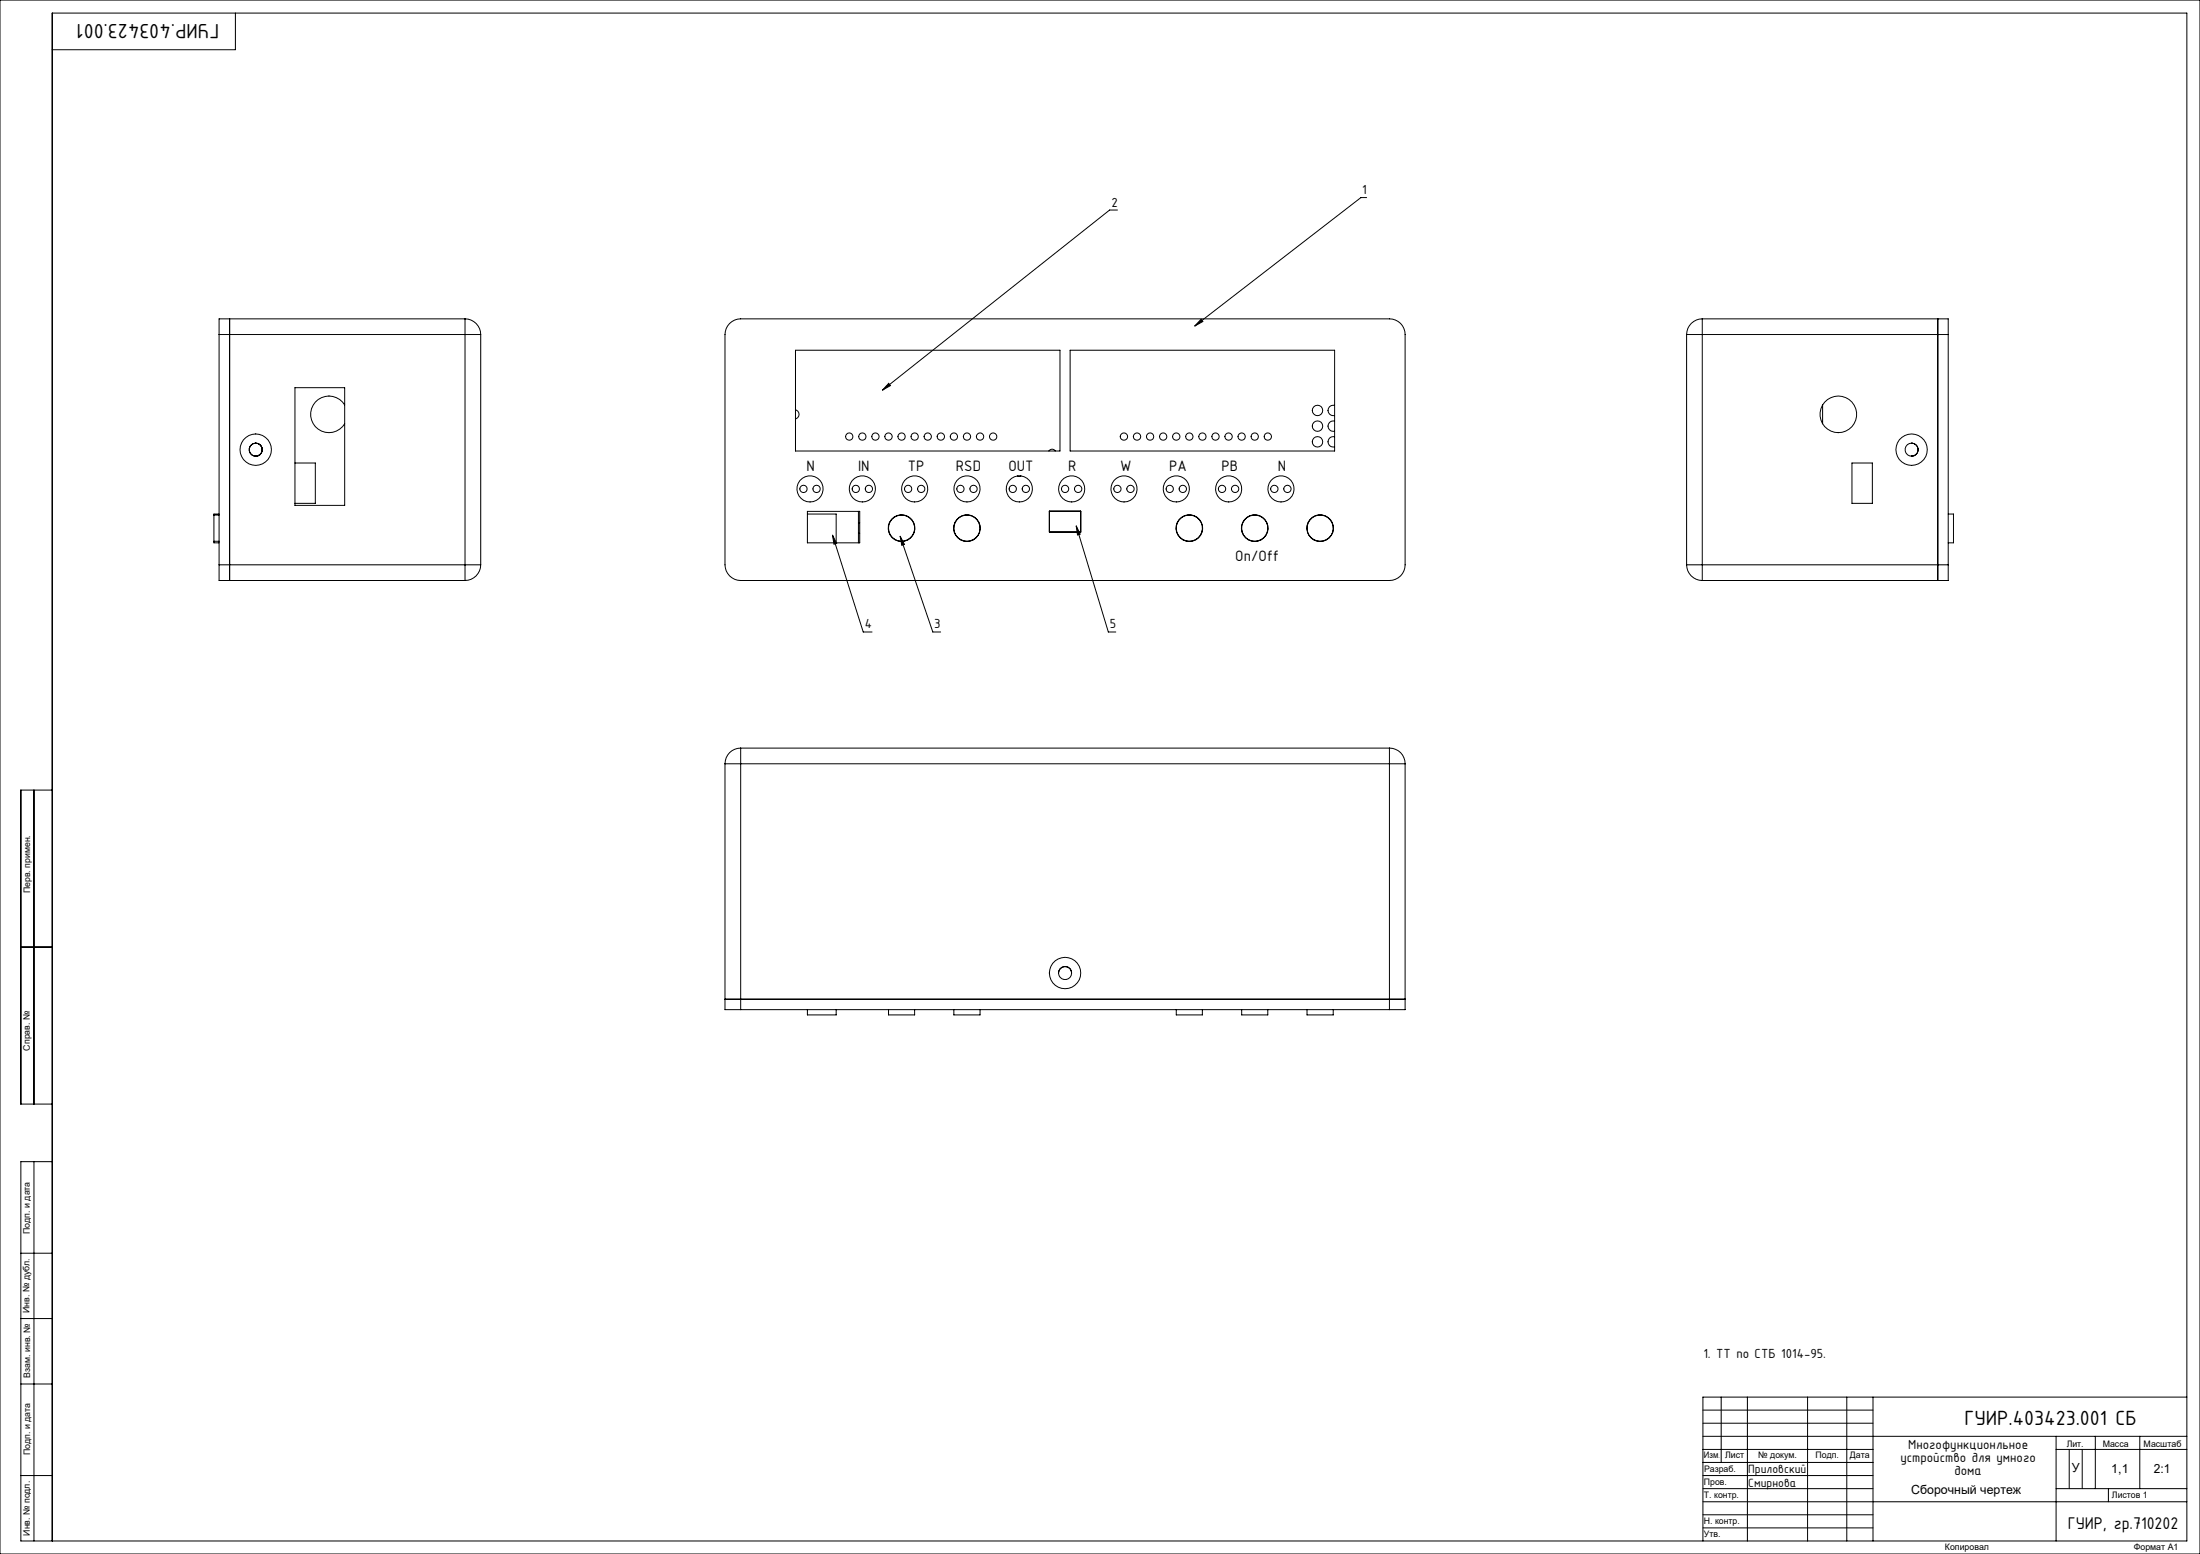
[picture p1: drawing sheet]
<svg xmlns="http://www.w3.org/2000/svg" width="841mm" height="594mm" viewBox="0 0 841 594" stroke-linecap="round" stroke-linejoin="round" font-family="sans-serif">
<g fill="none" stroke="#000" stroke-width=".38">
<path d="M0 0h841v594h-841zM90 5v14h-70M522.4 75.5h-2.2l-63.5 49.1M427.2 80.3h-3l-86.9 68.8M83.7 127.9h94.1M83.7 127.9v88M87.8 121.9v100M177.8 121.9h-94.1v6M177.8 127.9h6M177.8 121.9v6M177.8 121.9a6 6 0 0 1 6 6M177.8 127.9v88"/>
<path d="M183.8 127.9v88M278.9 123.6a6 6 0 0 1 4.2-1.7h248a6 6 0 0 1 6 6v88a6 6 0 0 1-6 6h-248a6 6 0 0 1-6-6v-88a6 6 0 0 1 1.8-4.3zM304.1 133.9h101.1v38.5h-101.1zM409.1 133.9h101.1v38.5h-101.1zM459.1 122.1l.7 .8-3.1 1.7zM644.7 127.9h6M644.7 127.9v88M650.7 121.9h94v6M650.7 121.9a6 6 0 0 0-6 6M650.7 121.9v6M650.7 127.9h94M650.7 127.9v88"/>
<path d="M740.8 121.9v100M744.7 127.9v88M112.7 148.2h19.1v45h-19.1zM131.8 154.8a7 7 0 0 0-10.6-1.8 7 7 0 0 0 0 10.7 7 7 0 0 0 10.6-1.7M304.1 156.6a1.8 1.8 0 0 1 1.4 1.8 1.8 1.8 0 0 1-1.4 1.7M339.7 146.5l.7 .9-3.1 1.7zM510.2 155a2 2 0 0 0-2.6 1.9 2 2 0 0 0 2.6 1.9M696.7 154.8v7.2M112.7 177h7.8v15.4h-7.8M401 172.4a1.4 1.4 0 0 1 2.4 0M510.2 161a2 2 0 0 0-2.6 1.9 2 2 0 0 0 2.6 1.9M510.2 167a2 2 0 0 0-2.6 1.9 2 2 0 0 0 2.6 1.9"/>
<path d="M708 177h7.8v15.4h-7.8zM731.2 174.3l-.5 .1M731.2 169.4h-.5a2.49 2.49 0 0 1 2.6 2.5 2.49 2.49 0 0 1-2.6 2.5M81.8 196.9v10M81.8 196.9h1.9M83.7 196.5h-1.9v.4M308.6 195.5h20v12h-20zM308.6 196.5h11.1v11M328.2 195.5v12M328.6 199.9h-.4M389 181.9h1.3M401.1 195.4h12v8h-12z"/>
<path d="M744.7 196.5h2.1v11h-2.1M81.8 206.9v.6h1.9M81.8 206.9h1.9M83.7 215.9v6h94.1M83.7 215.9h94.1M177.8 215.9h6M177.8 215.9v6M183.8 215.9a6 6 0 0 1-6 6M318.2 204.5l1.6 3.2-1 .3zM318.2 204.5l11.8 37.1h3.4M328.2 203.9h.4M344.1 205l1.7 3.1-1.1 .3z"/>
<path d="M344.1 205l12.5 36.6h3M411.4 201l1.5 3.2-1 .3zM411.4 201l12.3 40.6h2.8M644.7 215.9a6 6 0 0 0 6 6M644.7 215.9h6M650.7 215.9v6M650.7 215.9h94M744.7 215.9v6h-94M277.1 292v93.9h6M277.1 292h6M283.1 286v6M283.1 286a6 6 0 0 0-6 6"/>
<path d="M283.1 292v93.9M283.1 286h248M283.1 292h248M531.1 286v6M531.1 286a5.9 5.9 0 0 1 6 6M531.1 292h6M531.1 292v93.9M537.1 292v93.9h-6M13 302v120M20 302h-12v120h12M8 362h12M404.6 371.9a2.5 2.5 0 0 1 2.5-2.4 2.5 2.5 0 0 1 2.5 2.4"/>
<path d="M277.1 381.9h260M283.1 385.9h248M308.6 385.9v2h11.1v-2M339.7 385.9v2h9.9v-2M364.6 385.9v2h10v-2M449.7 385.9v2h9.9v-2M474.7 385.9v2h9.9v-2M499.6 385.9v2h10.1v-2M13 444v145M20 444h-12v145h828v-584h-816v584M8 479h12M8 504h12"/>
<path d="M8 529h12M651 539h65M658 534v25M668 534v55M691 534v55M706 534v55M716 534v55M836 534h-185v55M651 544h65M651 549h185M651 554h65M651 559h65"/>
<path d="M786 549v40M786 554h50M791 554v15M796 554v15M801 549v20M818 549v20M8 564h12M651 564h65M651 569h65M651 579h65M651 574h185M786 569h50"/>
<path d="M806 569v5M651 584h65"/>
<circle cx="503.6" cy="156.9" r="2"/>
<circle cx="702.7" cy="158.4" r="7"/>
<circle cx="97.8" cy="171.9" r="2.49"/>
<circle cx="97.8" cy="171.9" r="6"/>
<circle cx="324.7" cy="166.9" r="1.41"/>
<circle cx="329.7" cy="166.9" r="1.41"/>
<circle cx="334.7" cy="166.9" r="1.39"/>
<circle cx="339.6" cy="166.9" r="1.41"/>
<circle cx="344.7" cy="166.9" r="1.41"/>
<circle cx="349.7" cy="166.9" r="1.41"/>
<circle cx="354.6" cy="166.9" r="1.41"/>
<circle cx="359.7" cy="166.9" r="1.41"/>
<circle cx="364.7" cy="166.9" r="1.41"/>
<circle cx="369.7" cy="166.9" r="1.4"/>
<circle cx="374.6" cy="166.9" r="1.41"/>
<circle cx="379.7" cy="166.9" r="1.41"/>
<circle cx="429.6" cy="166.9" r="1.41"/>
<circle cx="434.7" cy="166.9" r="1.41"/>
<circle cx="439.7" cy="166.9" r="1.41"/>
<circle cx="444.7" cy="166.9" r="1.4"/>
<circle cx="449.6" cy="166.9" r="1.41"/>
<circle cx="454.7" cy="166.9" r="1.41"/>
<circle cx="459.7" cy="166.9" r="1.41"/>
<circle cx="464.7" cy="166.9" r="1.39"/>
<circle cx="469.6" cy="166.9" r="1.41"/>
<circle cx="474.7" cy="166.9" r="1.41"/>
<circle cx="479.7" cy="166.9" r="1.41"/>
<circle cx="484.7" cy="166.9" r="1.39"/>
<circle cx="503.6" cy="162.9" r="2"/>
<circle cx="503.7" cy="168.9" r="2.01"/>
<circle cx="730.7" cy="171.9" r="6"/>
<circle cx="730.8" cy="171.9" r="2.5"/>
<circle cx="307.2" cy="186.9" r="1.41"/>
<circle cx="309.7" cy="186.9" r="5"/>
<circle cx="312.2" cy="186.9" r="1.41"/>
<circle cx="327.2" cy="186.9" r="1.41"/>
<circle cx="329.7" cy="186.9" r="5"/>
<circle cx="332.2" cy="186.9" r="1.4"/>
<circle cx="347.2" cy="186.9" r="1.41"/>
<circle cx="349.7" cy="186.9" r="5"/>
<circle cx="352.2" cy="186.9" r="1.39"/>
<circle cx="367.2" cy="186.9" r="1.41"/>
<circle cx="369.7" cy="186.9" r="5"/>
<circle cx="372.2" cy="186.9" r="1.39"/>
<circle cx="387.2" cy="186.9" r="1.4"/>
<circle cx="389.7" cy="186.9" r="5"/>
<circle cx="392.1" cy="186.9" r="1.41"/>
<circle cx="407.2" cy="186.9" r="1.4"/>
<circle cx="409.7" cy="186.9" r="5"/>
<circle cx="412.1" cy="186.9" r="1.41"/>
<circle cx="427.2" cy="186.9" r="1.39"/>
<circle cx="429.7" cy="186.9" r="5"/>
<circle cx="432.1" cy="186.9" r="1.41"/>
<circle cx="447.2" cy="186.9" r="1.39"/>
<circle cx="449.7" cy="186.9" r="5"/>
<circle cx="452.1" cy="186.9" r="1.41"/>
<circle cx="467.1" cy="186.9" r="1.41"/>
<circle cx="469.7" cy="186.9" r="5"/>
<circle cx="472.2" cy="186.9" r="1.41"/>
<circle cx="487.1" cy="186.9" r="1.41"/>
<circle cx="489.7" cy="186.9" r="5"/>
<circle cx="492.2" cy="186.9" r="1.41"/>
<circle cx="344.6" cy="201.9" r="5"/>
<circle cx="344.6" cy="201.9" r="5.1"/>
<circle cx="369.6" cy="201.9" r="5"/>
<circle cx="369.7" cy="201.9" r="5.1"/>
<circle cx="454.6" cy="201.9" r="5.1"/>
<circle cx="454.6" cy="201.9" r="5"/>
<circle cx="479.7" cy="201.9" r="5.1"/>
<circle cx="479.7" cy="201.9" r="5"/>
<circle cx="504.6" cy="201.9" r="5"/>
<circle cx="504.7" cy="201.9" r="5.1"/>
<circle cx="407.1" cy="371.9" r="2.51"/>
<circle cx="407.2" cy="371.9" r="6"/>
</g>
<path d="M459.1 122.1l.7 .8-3.1 1.7zM339.7 146.5l.7 .9-3.1 1.7zM344.1 205l1.7 3.1-1.1 .3zM318.2 204.5l1.6 3.2-1 .3zM411.4 201l1.5 3.2-1 .3z" fill="#000"/>
<g font-size="8.5">
<text x="83.8" y="9.2" transform="rotate(-180 83.8 9.2)">ГУИР.403423.001</text>
<text x="750.9" y="544.5">ГУИР.403423.001 CБ</text>
</g>
<text font-size="7" x="790.5" y="584.5">ГУИР, гр.710202</text>
<g font-size="6.2">
<text x="308.4" y="180">N</text>
<text x="328" y="180">IN</text>
<text x="347" y="180">TP</text>
<text x="365.4" y="180">RSD</text>
<text x="385.5" y="180">OUT</text>
<text x="408.4" y="180">R</text>
<text x="428.2" y="180">W</text>
<text x="447" y="180">PA</text>
<text x="466.9" y="180">PB</text>
<text x="488.5" y="180">N</text>
<text x="472.2" y="214.4">On/Off</text>
</g>
<g font-size="5.4">
<text x="520.8" y="74.2">1</text>
<text x="424.8" y="79">2</text>
<text x="330.6" y="240.2">4</text>
<text x="357.2" y="240.2">3</text>
<text x="424.2" y="240.2">5</text>
<text x="651.2" y="519.2">1. ТТ по СТБ 1014-95.</text>
<text x="729.4" y="553.8">Многофункционльное</text>
<text x="726.5" y="558.7">устройство для умного</text>
<text x="747.1" y="563.6">дома</text>
</g>
<g font-size="4.9">
<text x="668.3" y="563">Приловский</text>
<text x="668.3" y="568.5">Смирнова</text>
</g>
<g font-size="4.8">
<text x="792" y="562.7">У</text>
<text x="807.1" y="563">1,1</text>
<text x="823.3" y="563">2:1</text>
<text x="730.6" y="571.1">Сборочный чертеж</text>
</g>
<g font-size="3.4">
<text x="11.5" y="341.4" transform="rotate(-90 11.5 341.4)">Перв. примен.</text>
<text x="11.5" y="401.5" transform="rotate(-90 11.5 401.5)">Справ. №</text>
<text x="11.4" y="471.7" transform="rotate(-90 11.4 471.7)">Подп. и дата</text>
<text x="11.3" y="501.9" transform="rotate(-90 11.3 501.9)">Инв. № дубл.</text>
<text x="11.5" y="526.6" transform="rotate(-90 11.5 526.6)">Взам. инв. №</text>
<text x="11.5" y="556.2" transform="rotate(-90 11.5 556.2)">Подп. и дата</text>
<text x="651.4" y="557.4">Изм</text>
<text x="659.4" y="557.4">Лист</text>
<text x="672.1" y="557.4">№ докум.</text>
<text x="694" y="557.4">Подп.</text>
<text x="707.2" y="557.4">Дата</text>
<text x="790" y="552.9">Лит.</text>
<text x="803.8" y="552.9">Масса</text>
<text x="819.5" y="553">Масштаб</text>
<text x="651.4" y="562.6">Разраб.</text>
<text x="651.4" y="567.6">Пров.</text>
<text x="651.4" y="572.5">Т. контр.</text>
<text x="807.3" y="572.7">Листов 1</text>
<text x="11.5" y="587" transform="rotate(-90 11.5 587)">Инв. № подл.</text>
<text x="651.4" y="587.6">Утв.</text>
<text x="651.4" y="582.5">Н. контр.</text>
<text x="743.5" y="592.4">Копировал</text>
<text x="815.7" y="592.4">Формат А1</text>
</g>
<text font-size="2.1" x="656.9" y="557.4">.</text>
</svg>
